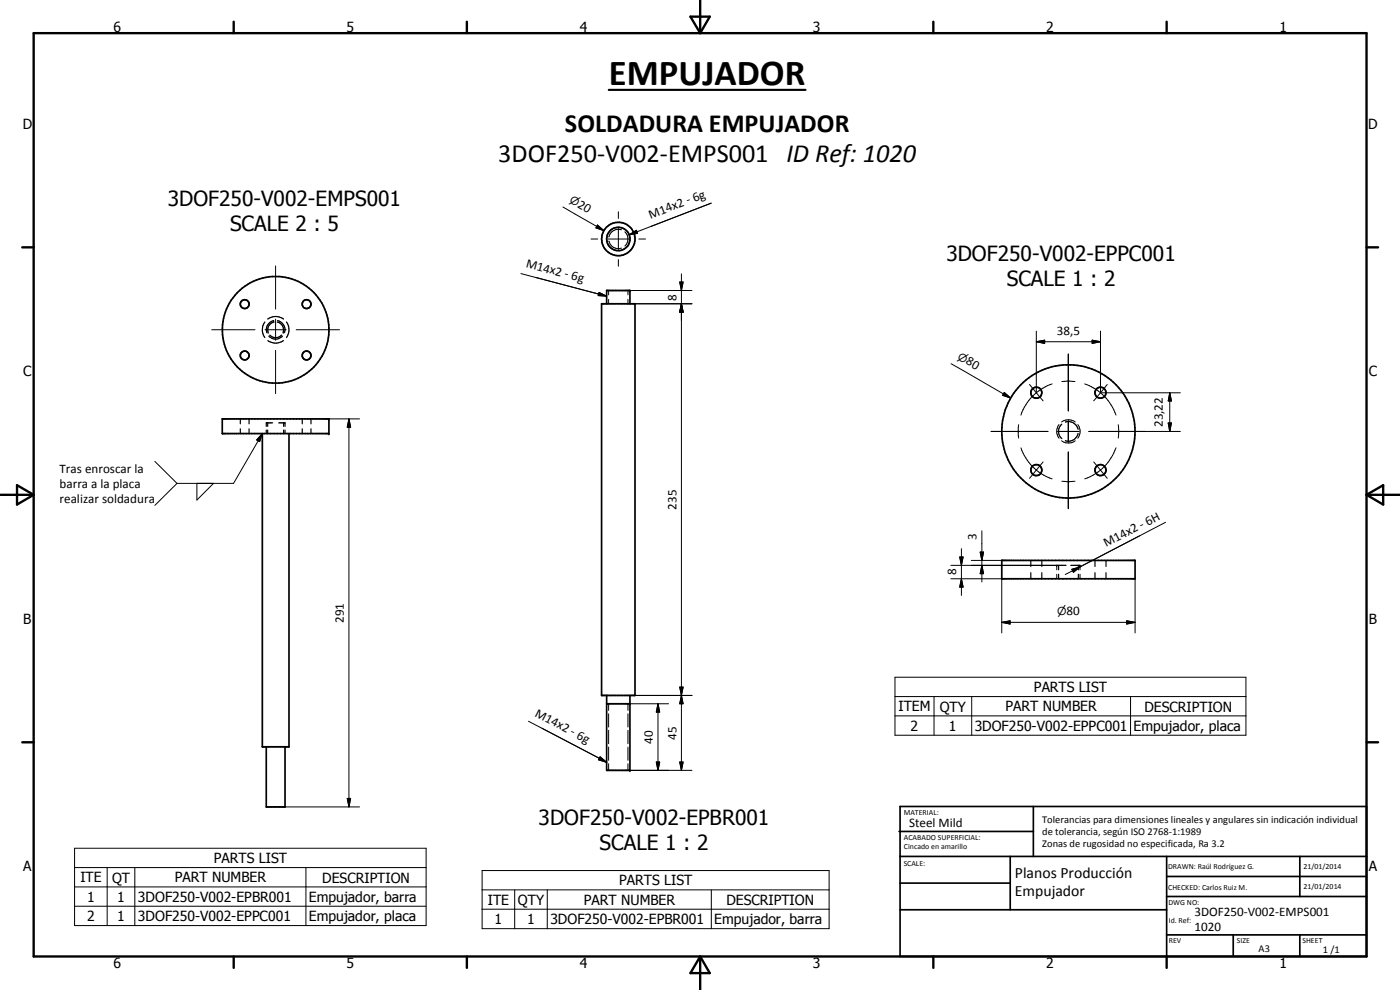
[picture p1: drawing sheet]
<svg xmlns="http://www.w3.org/2000/svg" width="420mm" height="297mm" viewBox="0 0 420 297" stroke-linecap="round" stroke-linejoin="round" font-family="sans-serif">
<g fill="none" stroke="#000" stroke-width=".35">
<path d="M79.5 96.6a4.1 4.1 0 0 0 0 4.7M80.4 95.7a4 4 0 0 1 4.7 0M82.1 96.2a2.8 2.8 0 0 0-2 3.6M82.2 96.6a2.37 2.37 0 0 0-1.7 3.1M83.2 96.6a2.37 2.37 0 0 1 1.8 3.1M83.3 96.2a2.78 2.78 0 0 1 2.1 3.6M86 96.6a4.1 4.1 0 0 1 0 4.7M80.4 102.2a4 4 0 0 0 4.7 0M80.7 100.8a2.73 2.73 0 0 0 4.1 0M81 100.5a2.32 2.32 0 0 0 3.5 0M72.1 125.7v1.5M72.1 128.7v1.4"/>
<path d="M74.7 125.7v1.5M74.7 128.7v1.4M79.9 129v1.1M80.3 126.9v1M80.3 129v1.1M81.8 126.9h-1.9v1M83.6 126.9h1.9v1M85.1 126.9v1M85.1 129v1.1M85.5 129v1.1M90.7 125.7v1.5M90.7 128.7v1.4"/>
<path d="M93.3 125.7v1.5M93.3 128.7v1.4M318.7 127.3a2.87 2.87 0 0 0 0 4.3M319.7 126.6a3 3 0 0 1 3.8 2.2M323.5 130a2.94 2.94 0 0 1-3.8 2.2M309.4 168.1v1.9M309.4 171.8v1.9M312.7 168.1v1.9M312.7 171.8v1.9M317.1 169.6h2.8M317.7 169.6v1.4M317.7 172.3v1.4"/>
<path d="M321.3 169.6h2.8M323.6 169.6v1.4M323.6 172.3v1.4M328.6 168.1v1.9M328.6 171.8v1.9M331.9 168.1v1.9M331.9 171.8v1.9"/>
</g>
<g fill="#000">
<circle cx="80.5" cy="99.7" r=".18"/>
<circle cx="82.1" cy="96.2" r=".18"/>
<circle cx="85" cy="99.7" r=".18"/>
<circle cx="189" cy="87.2" r=".25"/>
<circle cx="98.7" cy="130.1" r=".25"/>
<circle cx="98.7" cy="125.7" r=".25"/>
<circle cx="317.1" cy="169.6" r=".18"/>
<circle cx="324.1" cy="169.6" r=".18"/>
<circle cx="189" cy="211.2" r=".25"/>
<circle cx="189" cy="231.1" r=".25"/>
</g>
<g fill="none" stroke="#000" stroke-width=".51">
<path d="M180.5 91.1h10.1v117.6h-10.1zM182.1 91.1v-3.9h6.9v3.9M66.7 125.7h32v4.4h-32zM78.7 130.1v94h8v-94M300.6 168.1h40v5.6h-40zM182.1 208.7v22.4h6.9v-22.4M182.1 211.2h6.9M79.9 224.1v18h5.6v-18M269.8 249.5h40.3M270.1 242h140v45h-140zM270.1 257h140M303.2 257v16"/>
<path d="M310.1 242v15M350.1 257v30M390.1 257v12M270.1 265h33.1M270.1 273h80M350.1 269h60M350.1 263h60M350.1 280.5h60M370.1 280.5v6.5M390.1 280.5v6.5"/>
<circle cx="185.6" cy="71.7" r="3.5"/>
<circle cx="185.6" cy="71.7" r="5"/>
<circle cx="73.5" cy="91.3" r="1.32"/>
<circle cx="82.7" cy="99" r="16"/>
<circle cx="92" cy="91.2" r="1.33"/>
<circle cx="73.4" cy="106.7" r="1.32"/>
<circle cx="92" cy="106.7" r="1.33"/>
<circle cx="311" cy="117.8" r="1.66"/>
<circle cx="330.2" cy="117.8" r="1.65"/>
<circle cx="320.6" cy="129.4" r="20"/>
<circle cx="311" cy="141.1" r="1.65"/>
<circle cx="330.2" cy="141.1" r="1.66"/>
</g>
<g fill="none" stroke="#000" stroke-width=".3">
<path d="M82.7 79.8v13M168.9 62.1l12.4 7.1M177.4 71.7h2M179.3 67.5l2 1.7-2.5-.8zM182.4 71.7h6.4M182.7 72.3a2.86 2.86 0 0 0 3.8 2.2M185.6 63.5v2M185.6 68.5v6.4M185.6 77.9v2M186.5 69a2.86 2.86 0 0 0-3.8 2.1M187.5 69.6a2.92 2.92 0 0 1 0 4.2M188.8 70.4l2.2-1.3 .3 .9z"/>
<path d="M191.7 71.7h2M213.4 61l-24.6 9.4M63.5 98.9h13M79.5 98.9h6.4M82.7 95.8v6.3M88.9 98.9h13M156.3 82.1l23.2 6.1M160.7 83.2l18.8 5M179.5 88.2l2.6 .7M179.8 87.8l2.3 1.1-2.6-.2zM182.7 87.2v1.3M182.7 89.8v1.3"/>
<path d="M188.5 87.2v1.3M188.5 89.8v1.3M189 87.2h18.7M190.6 91.1h17.1M204 84.6h1l-.5 2.6zM204.5 91.1l.5 2.5h-1zM204.5 82.2v148.9M311 99.4v18.2M330.3 99.4v18.2M82.7 105.1v13M285.4 109.1l17.9 10.3M301.4 117.8l1.9 1.6-2.4-.8z"/>
<path d="M309 115.4l2 2.5M311 102.5l2.5-.4v.9zM311 117.9a14.7 14.7 0 0 0-4.6 6.6M311 102.5h19.3M311 117.9l2 2.4M315.8 115.2l-2.1 .9-2.7 1.8M318.7 114.5h3.9M320.6 106.3v17M325.5 115.2l2.1 .9 2.7 1.8M327.8 102.1l2.5 .4-2.5 .5zM330.3 117.9a15.2 15.2 0 0 1 4.6 6.6M330.3 117.9l-2.1 2.4"/>
<path d="M330.4 117.9h23.8M332.3 115.4l-2 2.5M351.1 117.9l.5 2.4h-1zM351.1 117.9v11.6M46.5 138.4l6.6 6.6M78.7 130.1l-.8 2.4-.9-.5zM78.7 130.1l-8.6 14.9h-17M98.7 125.7h9.2M104.7 125.7l.5 2.5h-1zM104.7 125.7v116.4M297.5 129.5h17M305.7 127.4v4"/>
<path d="M306.4 134.4a14.9 14.9 0 0 0 9.4 9.3M313 138.6l-4 4.9M317.4 129.5h6.4M317.8 127.4a3.3 3.3 0 0 0 0 4.1M318.6 126.6a3.5 3.5 0 0 1 4.1 0M318.6 132.2a3.5 3.5 0 0 0 4.1 0M320.6 126.3v6.3M320.6 135.6v17M323.5 127.4a3.3 3.3 0 0 1 0 4.1M326.8 129.5h27.4M328.2 138.6l4.1 4.9M334.9 134.4a15.1 15.1 0 0 1-9.4 9.3"/>
<path d="M335.6 127.4v4M350.6 126.9h1l-.5 2.6zM53.1 145l-6.6 6.6M59.1 145v5l5-5M294.7 159.3v15.3M318.7 144.4h3.9M349.8 156.7l-25.7 13.4M285.4 169.6h31.7v1.4M285.4 173.7h15.2v16.2M288 167.1h1l-.5 2.5zM288.5 173.7l.5 2.4h-1zM288.5 164.6v14"/>
<path d="M291.5 168.1h9.1M294.2 165.7h1l-.5 2.4zM294.7 169.6l.5 2.5h-1zM317.1 172.3v1.4M321.7 170.8l2.4-.7-2 1.6zM324.1 169.6v1.4M324.1 172.3v1.4M324.1 170.1l-4.4 2.3M340.6 173.7v16.2M300.6 186.7l2.5-.4v.9zM300.6 186.7h40M338.1 186.3l2.5 .4-2.5 .5z"/>
<path d="M158.6 216.4l21.2 11.1M162.6 218.5l17.2 9M182.7 211.2v1.9M182.7 214.2v3.9M182.7 219.1v4M188.5 211.2v1.9M188.5 214.2v3.9M188.5 219.1v4M189 211.2h11.6M190.6 208.7h17.1M197.5 211.2l.5 2.5h-1zM197.5 211.2v19.9"/>
<path d="M204 206.2h1l-.5 2.5zM204 206.2l1 5h-1l1-5zM204.5 208.7l.5 2.5h-1zM268.6 203.2h105.3v17.4h-105.3zM268.6 209h105.3M268.6 214.8h105.3M280.3 209v11.6M291.6 209v11.6M339.3 209v11.6M104.2 239.6h1l-.5 2.5zM179.8 227.5l2.3 1.2M180.1 227.1l2 1.6-2.5-.7z"/>
<path d="M182.7 224.2v3.9M182.7 229.2v1.9M188.5 224.2v3.9M188.5 229.2v1.9M189 231.1h18.7M197 228.6h1l-.5 2.5zM204 228.6h1l-.5 2.5zM22.4 254.5h105.5v23.2h-105.5zM85.5 242.1h22.4M22.4 260.3h105.5M22.4 266.1h105.5M22.4 271.9h105.5"/>
<path d="M32.2 260.3v17.4M40.5 260.3v17.4M91.8 260.3v17.4M144.7 261.2h104.1v17.4h-104.1zM144.7 267h104.1M144.7 272.8h104.1M154.5 267v11.6M164.2 267v11.6M213.5 267v11.6"/>
</g>
<g fill="none" stroke="#000" stroke-width=".71">
<path d="M10.1 9.9h400v277.1h-400zM70.1 6.5v3.4M140.1 6.5v3.4M207.2 5h5.8l-2.9 4.9zM210.1 0v9.9M280.1 6.5v3.4M350.1 6.5v3.4M6.7 74.2h3.4M410.1 74.2h3.5M.1 148.5h10M5.1 145.6l5 2.9-5 2.9zM410.1 148.5h10"/>
<path d="M410.1 148.5l5-2.9v5.8zM6.7 222.7h3.4M410.1 222.7h3.5M70.1 287v3.4M140.1 287v3.4M210.1 287v10M210.1 287l2.9 5h-5.8zM280.1 287v3.4M350.1 287v3.4"/>
</g>
<path d="M182.7 27h59.1" fill="none" stroke="#000" stroke-width=".63"/>
<g fill="#000">
<path d="M179.3 67.5l2 1.7-2.5-.8zM188.8 70.4l2.2-1.3 .3 .9zM179.8 87.8l2.3 1.1-2.6-.2zM204 84.6h1l-.5 2.6zM204.5 91.1l.5 2.5h-1zM301.4 117.8l1.9 1.6-2.4-.8zM311 102.5l2.5-.4v.9zM327.8 102.1l2.5 .4-2.5 .5zM78.7 130.1l-.8 2.4-.9-.5zM104.7 125.7l.5 2.5h-1zM350.6 126.9h1l-.5 2.6zM351.1 117.9l.5 2.4h-1z"/>
<path d="M288 167.1h1l-.5 2.5zM288.5 173.7l.5 2.4h-1zM294.2 165.7h1l-.5 2.4zM294.7 169.6l.5 2.5h-1zM321.7 170.8l2.4-.7-2 1.6zM300.6 186.7l2.5-.4v.9zM338.1 186.3l2.5 .4-2.5 .5zM197.5 211.2l.5 2.5h-1zM204 206.2h1l-.5 2.5zM204.5 208.7l.5 2.5h-1zM104.2 239.6h1l-.5 2.5zM180.1 227.1l2 1.6-2.5-.7z"/>
<path d="M197 228.6h1l-.5 2.5zM204 228.6h1l-.5 2.5z"/>
</g>
<text font-size="11" x="182.7" y="25.4">EMPUJADOR</text>
<g font-size="7.9">
<text x="169.5" y="39.7">SOLDADURA EMPUJADOR</text>
<text x="149.6" y="48.7">3DOF250-V002-EMPS001 ID Ref: 1020</text>
</g>
<g font-size="6.3">
<text x="50.4" y="61.8">3DOF250-V002-EMPS001</text>
<text x="69" y="69.3">SCALE 2 : 5</text>
<text x="284" y="78.4">3DOF250-V002-EPPC001</text>
<text x="302.1" y="85.9">SCALE 1 : 2</text>
<text x="161.7" y="247.6">3DOF250-V002-EPBR001</text>
<text x="179.9" y="255.1">SCALE 1 : 2</text>
</g>
<g font-size="4.7">
<text x="304.6" y="263.5">Planos Producción</text>
<text x="304.6" y="268.9">Empujador</text>
</g>
<g font-size="4.2">
<text x="34" y="9.6">6</text>
<text x="104" y="9.6">5</text>
<text x="174" y="9.6">4</text>
<text x="244" y="9.6">3</text>
<text x="314" y="9.6">2</text>
<text x="384" y="9.6">1</text>
<text x="6.8" y="38.7">D</text>
<text x="410.6" y="38.7">D</text>
<text x="7" y="112.9">C</text>
<text x="410.8" y="112.9">C</text>
<text x="7" y="187.1">B</text>
<text x="410.8" y="187.1">B</text>
<text x="310.3" y="207.7">PARTS LIST</text>
<text x="269.7" y="213.4">ITEM</text>
<text x="282" y="213.5">QTY</text>
<text x="301.7" y="213.4">PART NUMBER</text>
<text x="343.5" y="213.5">DESCRIPTION</text>
<text x="273.3" y="219.3">2</text>
<text x="284.8" y="219.2">1</text>
<text x="292.5" y="219.3">3DOF250-V002-EPPC001</text>
<text x="340.2" y="219.3">Empujador, placa</text>
<text x="7" y="261.4">A</text>
<text x="64.2" y="259">PARTS LIST</text>
<text x="410.8" y="261.4">A</text>
<text x="24.1" y="264.7">ITE</text>
<text x="33.6" y="264.8">QT</text>
<text x="52.5" y="264.7">PART NUMBER</text>
<text x="96.7" y="264.8">DESCRIPTION</text>
<text x="185.8" y="265.7">PARTS LIST</text>
<text x="26.2" y="270.6">1</text>
<text x="35.2" y="270.6">1</text>
<text x="41.4" y="270.6">3DOF250-V002-EPBR001</text>
<text x="92.7" y="270.6">Empujador, barra</text>
<text x="146.4" y="271.4">ITE</text>
<text x="155.4" y="271.5">QTY</text>
<text x="175.2" y="271.4">PART NUMBER</text>
<text x="218" y="271.5">DESCRIPTION</text>
<text x="26.2" y="276.4">2</text>
<text x="35.2" y="276.4">1</text>
<text x="41.4" y="276.4">3DOF250-V002-EPPC001</text>
<text x="92.7" y="276.4">Empujador, placa</text>
<text x="148.5" y="277.2">1</text>
<text x="158.2" y="277.2">1</text>
<text x="165.2" y="277.3">3DOF250-V002-EPBR001</text>
<text x="214.4" y="277.3">Empujador, barra</text>
<text x="34" y="290.4">6</text>
<text x="104" y="290.4">5</text>
<text x="174" y="290.4">4</text>
<text x="244" y="290.4">3</text>
<text x="314" y="290.4">2</text>
<text x="384" y="290.4">1</text>
</g>
<g font-size="3.9">
<text x="173.1" y="62" transform="rotate(30 173.1 62)">20</text>
<text x="195.3" y="65.6" transform="rotate(-21 195.3 65.6)">M14x2 - 6g</text>
<text x="157.7" y="80.2" transform="rotate(15 157.7 80.2)">M14x2 - 6g</text>
<text x="203" y="90.2" transform="rotate(-90 203 90.2)">8</text>
<text x="317.1" y="100.5">38,5</text>
<text x="289.6" y="109.1" transform="rotate(30 289.6 109.1)">80</text>
<text x="349" y="128.1" transform="rotate(-90 349 128.1)">23,22</text>
<text x="17.9" y="141.9">Tras enroscar la</text>
<text x="17.9" y="146.4">barra a la placa</text>
<text x="17.9" y="150.9">realizar soldadura</text>
<text x="203" y="152.9" transform="rotate(-90 203 152.9)">235</text>
<text x="293.1" y="162.1" transform="rotate(-90 293.1 162.1)">3</text>
<text x="332" y="164.3" transform="rotate(-27 332 164.3)">M14x2 - 6H</text>
<text x="287" y="172.6" transform="rotate(-90 287 172.6)">8</text>
<text x="320.1" y="184.6">80</text>
<text x="103.2" y="186.9" transform="rotate(-90 103.2 186.9)">291</text>
<text x="160.3" y="214.8" transform="rotate(28 160.3 214.8)">M14x2 - 6g</text>
<text x="203" y="221.9" transform="rotate(-90 203 221.9)">45</text>
<text x="195.9" y="223.1" transform="rotate(-90 195.9 223.1)">40</text>
<text x="272.8" y="248.1">Steel Mild</text>
<text x="358.5" y="275">3DOF250-V002-EMPS001</text>
<text x="358.5" y="279.4">1020</text>
</g>
<g font-size="3.3">
<text x="170.7" y="60.6" transform="rotate(30 170.7 60.6)">n</text>
<text x="287.2" y="107.7" transform="rotate(30 287.2 107.7)">n</text>
<text x="317.2" y="184.6">n</text>
</g>
<g font-size="3.1">
<text x="312.7" y="246.8">Tolerancias para dimensiones lineales y angulares sin indicación individual</text>
<text x="312.7" y="250.4">de tolerancia, según ISO 2768-1:1989</text>
<text x="312.7" y="254">Zonas de rugosidad no especificada, Ra 3.2</text>
<text x="377.7" y="285.6">A3</text>
<text x="397" y="285.9">1 /1</text>
</g>
<g font-size="2.4">
<text x="271.2" y="244.4">MATERIAL:</text>
<text x="271.3" y="252">ACABADO SUPERFICIAL:</text>
<text x="271.3" y="254.6">Cincado en amarillo</text>
<text x="271.2" y="259.7">SCALE:</text>
<text x="350.6" y="260.8">DRAWN: Raúl Rodríguez G.</text>
<text x="391.2" y="260.6">21/01/2014</text>
<text x="350.6" y="267">CHECKED: Carlos Ruiz M.</text>
<text x="391.2" y="266.7">21/01/2014</text>
<text x="350.6" y="271.4">DWG NO:</text>
<text x="350.8" y="276.9">Id. Ref:</text>
<text x="350.8" y="282.8">REV</text>
<text x="371.2" y="282.9">SIZE</text>
<text x="390.9" y="282.9">SHEET</text>
</g>
</svg>
